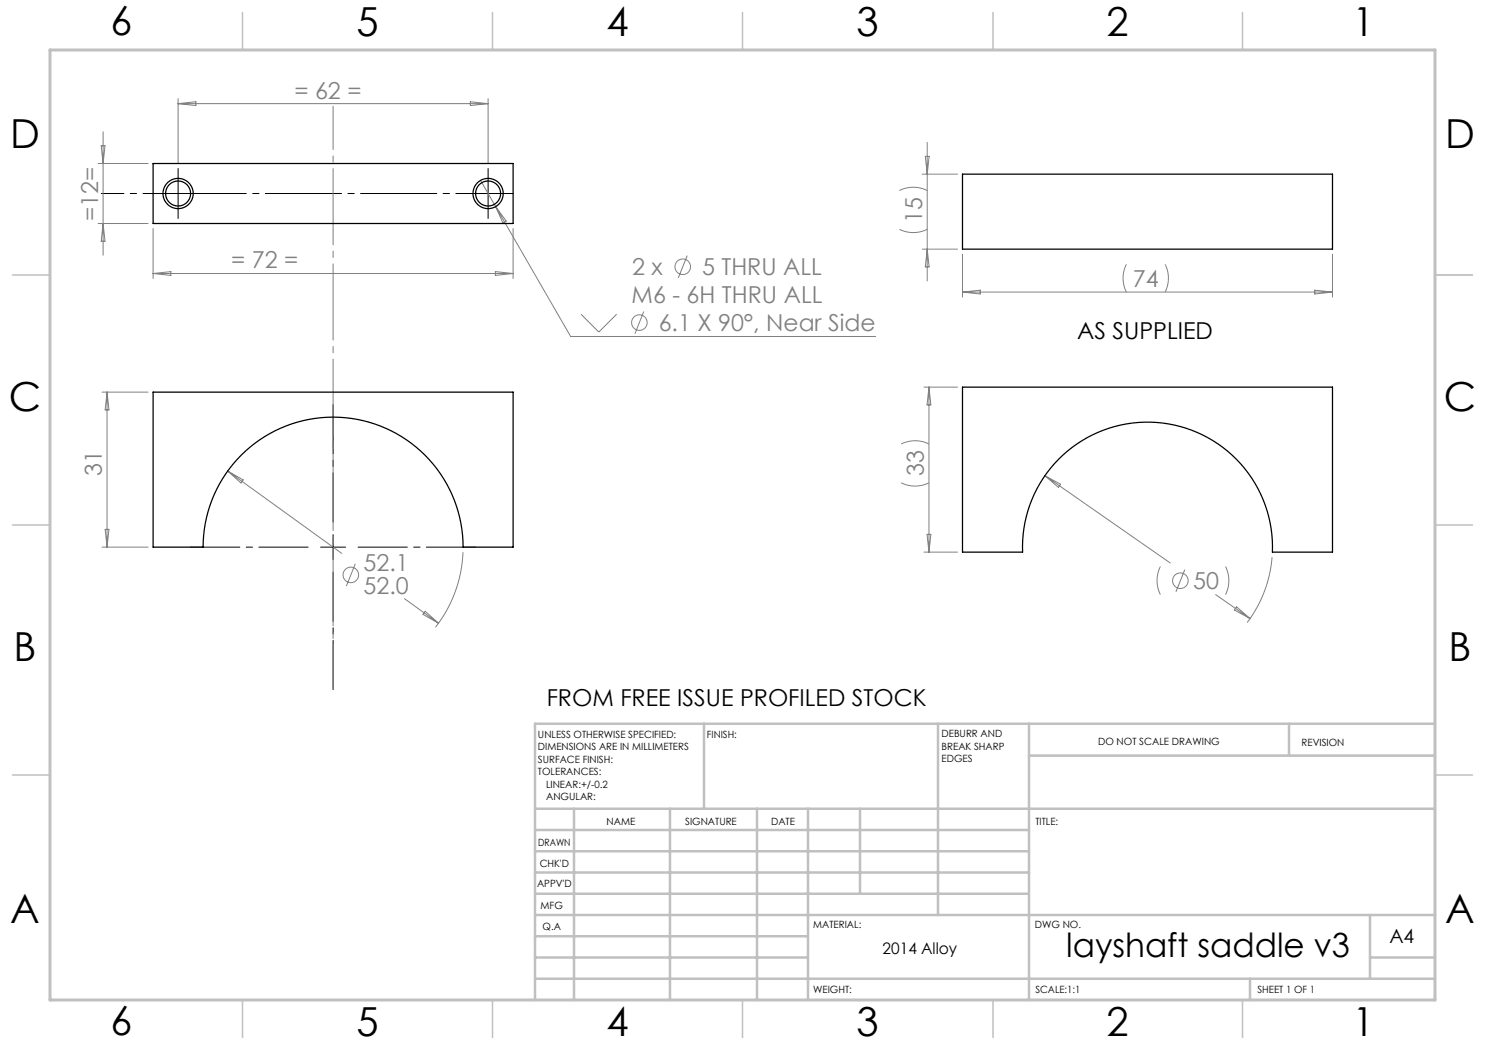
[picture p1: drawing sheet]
<svg xmlns="http://www.w3.org/2000/svg" width="297mm" height="210mm" viewBox="0 0 297 210" stroke-linecap="round" stroke-linejoin="round" font-family="sans-serif">
<g fill="none" stroke="#808080" stroke-width=".2">
<path d="M35.6 19.7v13M97.6 19.7v13M19.6 32.7h10M20.2 29.1h.8l-.4 3.6zM20.6 26.4v24.7M35.6 20.7h62M35.6 20.7l3.6-.4v.8zM94.1 20.3l3.5 .4-3.5 .4zM96.1 36.1l18 31.2h61M179.9 38.1a6.2 6.2 0 0 1 5.5 0M184.4 34.8h7.1M185.1 31.3h.7l-.4 3.5z"/>
<path d="M185.4 28.5v27.7M19.6 44.7h10M20.6 44.7l.4 3.6h-.8zM30.6 45.7v10M30.6 54.7h72M30.6 54.7l3.6-.4v.8zM99.1 54.3l3.5 .4-3.5 .4zM99.1 41.3l2.1 2.9-.6 .4zM102.6 45.7v10M137.4 51.1l-1.7 4.5M179.9 45.9a6.2 6.2 0 0 0 5.5 0M184.4 49.8h7.1"/>
<path d="M185.4 49.8l.4 3.6h-.7zM192.5 50.8v8.6M192.5 58.4h74M192.5 58.4l3.6-.4v.8zM225.3 52.9a6.2 6.2 0 0 0 0 5.5M233 52.9a6.2 6.2 0 0 1 0 5.5M262.9 58l3.6 .4-3.6 .4zM266.5 50.8v8.6M20.4 78.4h9.2M21.4 78.4v31M21.4 78.4l.4 3.6h-.8zM116.2 62.9l3.6 3.5 3.5-3.5"/>
<path d="M128.8 62.3l-1.8 4.4M184.8 77.4h6.7M185.8 77.4v33M185.8 77.4l.4 3.6h-.8zM45.5 94.2l22.8 16.5M45.5 94.2l3.1 1.8-.4 .6zM180.2 96.6a6.2 6.2 0 0 0 5.6 0M180.2 88.8a6.2 6.2 0 0 1 5.6 0M209 95.1l25.1 17.5M209 95.1l3.1 1.8-.4 .6zM20.4 109.4h9.2M21 105.9h.8l-.4 3.5z"/>
<path d="M71.1 112.8l-1.8 4.4M80.9 119.7l6.8 4.9M92.6 110.4a26 26 0 0 1-5.5 15M184.8 110.4h6.7M185.4 106.9h.8l-.4 3.5zM232.1 113.3a6.3 6.3 0 0 0 0 5.6M237 113.9l-1.8 4.5M243.1 118.9l6.9 4.8M245.1 113.3a6.3 6.3 0 0 1 0 5.6M254.4 111.4a25 25 0 0 1-5 13.1M85 122.3l2.7 2.3-3.1-1.7zM247.3 121.4l2.7 2.3-3.1-1.7z"/>
<circle cx="136.5" cy="53.4" r="1.56"/>
<circle cx="127.9" cy="64.5" r="1.56"/>
<circle cx="70.2" cy="115" r="1.56"/>
<circle cx="236.1" cy="116.1" r="1.56"/>
</g>
<path d="M35.6 36.2v-2.5M95.1 38.7h-2.5M97.6 36.2v-2.5M100.1 38.7h2.5M35.6 41.2v2.5M97.6 41.2v2.5" fill="none" stroke="#000" stroke-width=".2" stroke-dasharray="15.2 1.3 1.3 1.3"/>
<path d="M33.1 38.7h-12.8" fill="none" stroke="#000" stroke-width=".2" stroke-dasharray="15.2 1.3 1.3 1.3" stroke-dashoffset="10.7"/>
<path d="M38.1 38.7h64.2" fill="none" stroke="#000" stroke-width=".2" stroke-dasharray="15.2 1.3 1.3 1.3" stroke-dashoffset="4.1"/>
<path d="M61.6 109.4h-23.5M66.6 104.4v-23.5M66.6 114.4v23.5M71.6 109.4h23.5" fill="none" stroke="#000" stroke-width=".2" stroke-dasharray="15.2 1.3 1.3 1.3" stroke-dashoffset="5.4"/>
<path d="M33.1 38.7h5M35.6 36.2v5M95.1 38.7h5M97.6 36.2v5M64.1 109.4h5M66.6 106.9v5" fill="none" stroke="#000" stroke-width=".2"/>
<path d="M66.6 137.6v-116.4" fill="none" stroke="#808080" stroke-width=".2" stroke-dasharray="15.2 1.3 1.3 1.3" stroke-dashoffset="6.6"/>
<path d="M287 55h7.5M287 144.8v55.2h-187.2" fill="none" stroke="#c0c0c0" stroke-width=".2"/>
<g fill="none" stroke="#c0c0c0" stroke-width=".5">
<path d="M140.8 144.8v17M187.6 144.8v38.2M205.8 144.8v55.2M205.8 151.1h81.2M257.8 144.8v6.3M287 144.8h-180v55.2M107 161.8h180M107 178.8h98.8M107 174.5h98.8M107 170.3h98.8M107 166h98.8M114.8 161.8v38.2"/>
<path d="M134 161.8v38.2M151.4 161.8v38.2M161.6 161.8v38.2M172 161.8v17M107 195.8h180M107 191.5h54.6M107 187.3h54.6M107 183h180M250 195.8v4.2M274 191.5h13M274 183v12.8"/>
</g>
<g fill="none" stroke="#c0c0c0" stroke-width=".3">
<path d="M48.5 2.5v7.5M98.5 2.5v7.5M148.5 2.5v7.5M198.6 2.5v7.5M248.5 2.5v7.5M2.5 55h7.5M287 55h7.5M2.5 105h7.5M287 105h7.5M2.5 155h7.5M287 155h7.5M48.5 200v7.5"/>
<path d="M98.5 200v7.5M148.5 200v7.5M198.6 200v7.5M248.5 200v7.5"/>
</g>
<path d="M10 10h277v190h-277z" fill="none" stroke="#c0c0c0" stroke-width=".6"/>
<g fill="none" stroke="#000" stroke-width=".25">
<path d="M30.6 32.7h72v12h-72zM192.5 34.8h74v15h-74zM30.6 78.4h72v31h-10a26 26 0 0 0-26-26 26 26 0 0 0-26 26h-10zM192.5 77.4h74v33h-12a25 25 0 0 0-25-26 25 25 0 0 0-25 26h-12z"/>
<circle cx="35.6" cy="38.7" r="2.5"/>
<circle cx="35.6" cy="38.7" r="3"/>
<circle cx="97.6" cy="38.7" r="2.5"/>
<circle cx="97.6" cy="38.7" r="3"/>
</g>
<g font-size="8">
<text x="22.1" y="7.1">6</text>
<text x="71.3" y="7.1">5</text>
<text x="121.3" y="7.1">4</text>
<text x="171.3" y="7.1">3</text>
<text x="221.3" y="7.1">2</text>
<text x="270.5" y="7.1">1</text>
<text x="2" y="29.7">D</text>
<text x="289" y="29.7">D</text>
<text x="1.8" y="82.2">C</text>
<text x="288.8" y="82.2">C</text>
<text x="2.7" y="132.2">B</text>
<text x="289.7" y="132.2">B</text>
<text x="2" y="184.6">A</text>
<text x="289" y="184.6">A</text>
<text x="22.1" y="207.1">6</text>
<text x="71.3" y="207.1">5</text>
<text x="121.3" y="207.1">4</text>
<text x="171.3" y="207.1">3</text>
<text x="221.3" y="207.1">2</text>
<text x="270.5" y="207.1">1</text>
</g>
<text font-size="6.7" x="213.3" y="191.4">layshaft saddle v3</text>
<g font-size="4.7" fill="#808080">
<text x="58.9" y="19.7">= 62 =</text>
<text x="19.6" y="44.1" transform="rotate(-90 19.6 44.1)">=12=</text>
<text x="184.4" y="44.6" transform="rotate(-90 184.4 44.6)">15</text>
<text x="46.3" y="53.7">= 72 =</text>
<text x="126.4" y="55.1">2 x</text>
<text x="140.4" y="55.1">5 THRU ALL</text>
<text x="226.6" y="57.4">74</text>
<text x="126.3" y="60.7">M6 - 6H THRU ALL</text>
<text x="131.7" y="66.2">6.1 X 90°, Near Side</text>
<text x="20.4" y="95.1" transform="rotate(-90 20.4 95.1)">31</text>
<text x="184.8" y="95.3" transform="rotate(-90 184.8 95.3)">33</text>
<text x="72.7" y="114.2">52.1</text>
<text x="72.7" y="118.7">52.0</text>
<text x="238.6" y="117.9">50</text>
</g>
<g font-size="4.7">
<text x="215.4" y="67.9">AS SUPPLIED</text>
<text x="109.3" y="141.2">FROM FREE ISSUE PROFILED STOCK</text>
</g>
<text font-size="3.9" x="277.9" y="188.5">A4</text>
<text font-size="3.2" x="176.5" y="190.9">2014 Alloy</text>
<g font-size="2">
<text x="107.6" y="147.6">UNLESS OTHERWISE SPECIFIED:</text>
<text x="141.4" y="147.6">FINISH:</text>
<text x="188.3" y="147.5">DEBURR AND</text>
<text x="188.3" y="150">BREAK SHARP</text>
<text x="219.6" y="149">DO NOT SCALE DRAWING</text>
<text x="260.3" y="149.2">REVISION</text>
<text x="107.6" y="150.1">DIMENSIONS ARE IN MILLIMETERS</text>
<text x="107.6" y="152.6">SURFACE FINISH:</text>
<text x="107.6" y="155.1">TOLERANCES:</text>
<text x="188.3" y="152.5">EDGES</text>
<text x="109.2" y="157.6">LINEAR:+/-0.2</text>
<text x="109.2" y="160.1">ANGULAR:</text>
<text x="121.3" y="165">NAME</text>
<text x="137" y="164.9">SIGNATURE</text>
<text x="154.2" y="164.9">DATE</text>
<text x="207.1" y="164.9">TITLE:</text>
<text x="107.6" y="169.1">DRAWN</text>
<text x="107.9" y="173.3">CHK'D</text>
<text x="107.4" y="177.4">APPV'D</text>
<text x="108.1" y="181.8">MFG</text>
<text x="108.5" y="186">Q.A</text>
<text x="162.6" y="185.5">MATERIAL:</text>
<text x="207" y="185.5">DWG NO.</text>
<text x="162.6" y="198.5">WEIGHT:</text>
<text x="207.1" y="198.6">SCALE:1:1</text>
<text x="251.5" y="198.6">SHEET 1 OF 1</text>
</g>
</svg>
